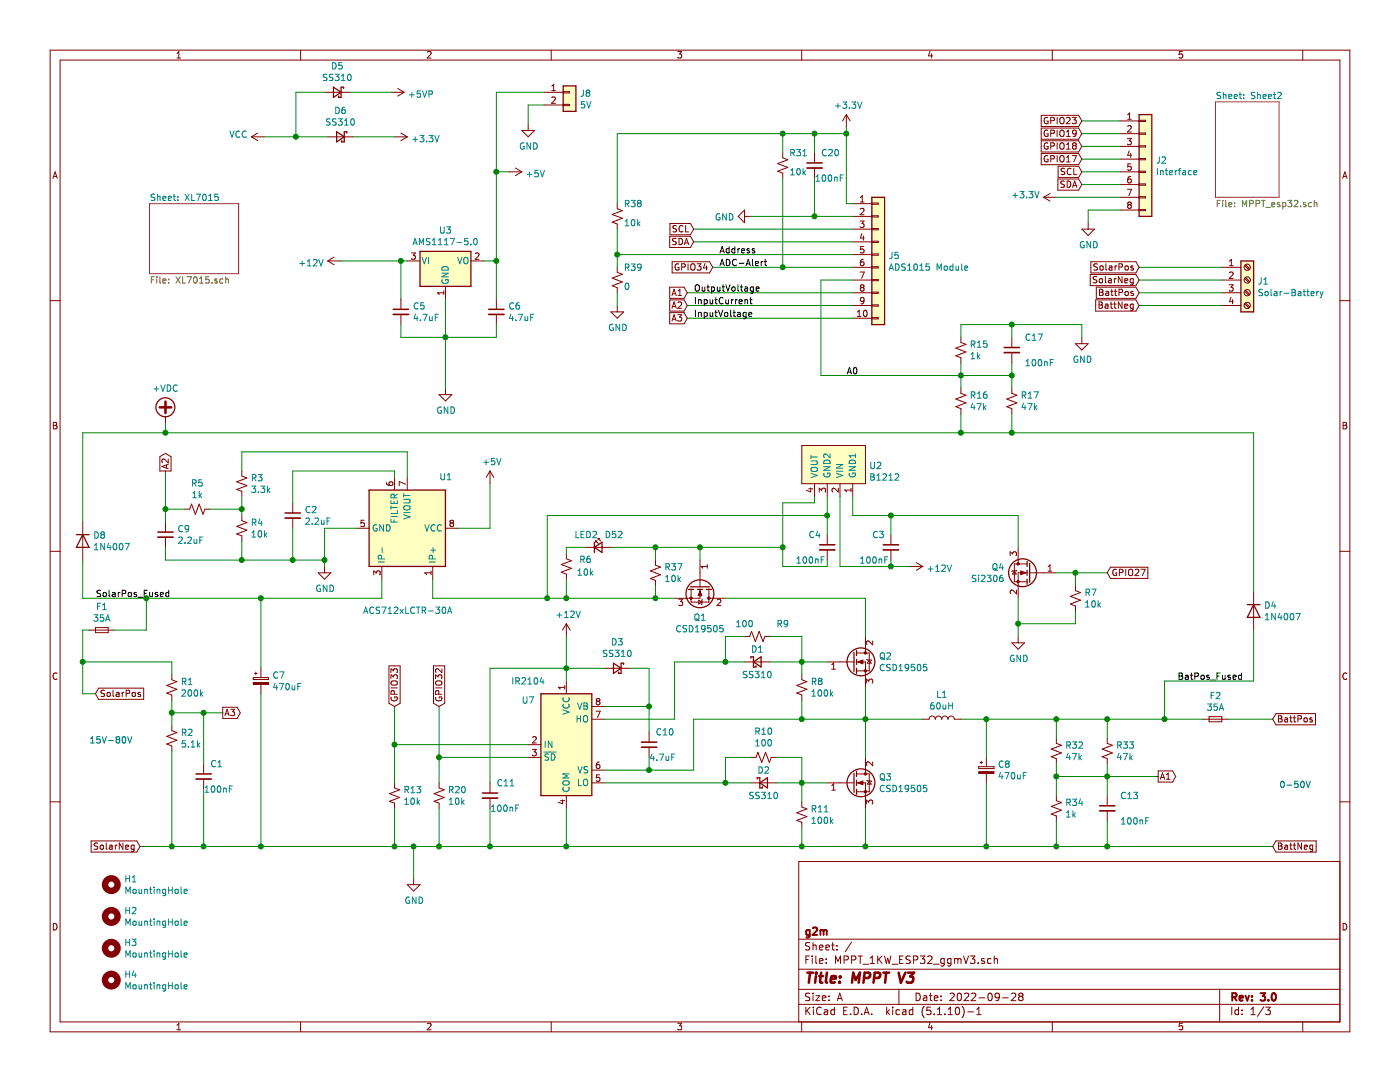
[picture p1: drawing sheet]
EESchema Schematic File Version 4
EELAYER 30 0
EELAYER END
$Descr A 11000 8500
encoding utf-8
Sheet 1 3
Title "MPPT V3"
Date "2022-09-28"
Rev "3.0"
Comp "g2m"
Comment1 ""
Comment2 ""
Comment3 ""
Comment4 ""
$EndDescr
$Comp
L power:GND #PWR0101
U 1 1
P 3500 3050
F 0 "#PWR0101" H 3500 2800 50  0001 C CNN
F 1 "GND" H 3505 2877 50  0000 C CNN
F 2 "" H 3500 3050 50  0001 C CNN
F 3 "" H 3500 3050 50  0001 C CNN
	1    3500 3050
	1    0    0    -1  
$EndComp
$Comp
L Regulator_Linear:AMS1117-5.0 U3
U 1 1
P 3500 2050
F 0 "U3" H 3500 2292 50  0000 C CNN
F 1 "AMS1117-5.0" H 3500 2201 50  0000 C CNN
F 2 "Package_TO_SOT_SMD:SOT-223-3_TabPin2" H 3500 2250 50  0001 C CNN
F 3 "http://www.advanced-monolithic.com/pdf/ds1117.pdf" H 3600 1800 50  0001 C CNN
	1    3500 2050
	1    0    0    -1  
$EndComp
Wire Wire Line
	3900 2050 3800 2050
Wire Wire Line
	4000 1350 3900 1350
$Comp
L Device:R_Small_US R31
U 1 1
P 6150 1300
F 0 "R31" H 6200 1400 50  0000 L CNN
F 1 "10k" H 6200 1250 50  0000 L CNN
F 2 "Resistor_SMD:R_0805_2012Metric_Pad1.20x1.40mm_HandSolder" H 6150 1300 50  0001 C CNN
F 3 "~" H 6150 1300 50  0001 C CNN
	1    6150 1300
	1    0    0    -1  
$EndComp
Text GLabel 5400 2300 0    50   Input ~ 0
A1
Text GLabel 5400 2400 0    50   Input ~ 0
A2
Text GLabel 5400 2500 0    50   Input ~ 0
A3
$Comp
L Device:C_Small C20
U 1 1
P 6400 1300
F 0 "C20" H 6450 1400 50  0000 L CNN
F 1 "100nF" H 6400 1200 50  0000 L CNN
F 2 "Capacitor_SMD:C_0805_2012Metric_Pad1.18x1.45mm_HandSolder" H 6400 1300 50  0001 C CNN
F 3 "~" H 6400 1300 50  0001 C CNN
	1    6400 1300
	1    0    0    -1  
$EndComp
$Comp
L Sensor_Current:ACS712xLCTR-30A U1
U 1 1
P 3200 4150
F 0 "U1" V 3600 4400 50  0000 L CNN
F 1 "ACS712xLCTR-30A" V 2550 3800 50  0000 L CNN
F 2 "Package_SO:SOIC-8_3.9x4.9mm_P1.27mm" H 3300 3800 50  0001 L CIN
F 3 "http://www.allegromicro.com/~/media/Files/Datasheets/ACS712-Datasheet.ashx?la=en" H 3200 4150 50  0001 C CNN
	1    3200 4150
	0    1    -1   0   
$EndComp
$Comp
L Diode:1N4007 D8
U 1 1
P 650 4250
F 0 "D8" V 604 4330 50  0000 L CNN
F 1 "1N4007" V 695 4330 50  0000 L CNN
F 2 "Diode_SMD:D_2010_5025Metric_Pad1.52x2.65mm_HandSolder" H 650 4075 50  0001 C CNN
F 3 "http://www.vishay.com/docs/88503/1n4001.pdf" H 650 4250 50  0001 C CNN
	1    650  4250
	0    1    1    0   
$EndComp
Wire Wire Line
	650  4100 650  3400
$Comp
L Diode:1N4007 D4
U 1 1
P 9850 4800
F 0 "D4" V 9804 4880 50  0000 L CNN
F 1 "1N4007" V 9895 4880 50  0000 L CNN
F 2 "Diode_SMD:D_2010_5025Metric_Pad1.52x2.65mm_HandSolder" H 9850 4625 50  0001 C CNN
F 3 "http://www.vishay.com/docs/88503/1n4001.pdf" H 9850 4800 50  0001 C CNN
	1    9850 4800
	0    1    1    0   
$EndComp
Wire Wire Line
	650  3400 1300 3400
Wire Wire Line
	9850 3400 9850 4650
Wire Wire Line
	3000 4700 3000 4550
$Comp
L power:GND #PWR0103
U 1 1
P 2550 4450
F 0 "#PWR0103" H 2550 4200 50  0001 C CNN
F 1 "GND" H 2555 4277 50  0000 C CNN
F 2 "" H 2550 4450 50  0001 C CNN
F 3 "" H 2550 4450 50  0001 C CNN
	1    2550 4450
	1    0    0    -1  
$EndComp
Wire Wire Line
	2800 4150 2550 4150
Wire Wire Line
	2550 4150 2550 4400
Wire Wire Line
	3600 4150 3850 4150
Wire Wire Line
	3850 4150 3850 3800
$Comp
L Device:R_Small_US R4
U 1 1
P 1900 4150
F 0 "R4" H 1968 4196 50  0000 L CNN
F 1 "10k" H 1968 4105 50  0000 L CNN
F 2 "Resistor_SMD:R_0805_2012Metric_Pad1.20x1.40mm_HandSolder" H 1900 4150 50  0001 C CNN
F 3 "~" H 1900 4150 50  0001 C CNN
	1    1900 4150
	1    0    0    -1  
$EndComp
$Comp
L Device:R_Small_US R3
U 1 1
P 1900 3800
F 0 "R3" H 1968 3846 50  0000 L CNN
F 1 "3.3k" H 1968 3755 50  0000 L CNN
F 2 "Resistor_SMD:R_0805_2012Metric_Pad1.20x1.40mm_HandSolder" H 1900 3800 50  0001 C CNN
F 3 "~" H 1900 3800 50  0001 C CNN
	1    1900 3800
	1    0    0    -1  
$EndComp
Wire Wire Line
	3100 3750 3100 3700
Wire Wire Line
	3100 3700 2300 3700
Wire Wire Line
	2300 3700 2300 3950
Wire Wire Line
	1900 4400 2300 4400
Wire Wire Line
	1900 4250 1900 4400
Connection ~ 2550 4400
Wire Wire Line
	2550 4400 2550 4450
Wire Wire Line
	2300 4150 2300 4400
Connection ~ 2300 4400
Wire Wire Line
	2300 4400 2550 4400
Wire Wire Line
	1900 3900 1900 4000
Wire Wire Line
	3200 3750 3200 3550
Wire Wire Line
	3200 3550 1900 3550
Wire Wire Line
	1900 3550 1900 3700
$Comp
L Device:R_Small_US R5
U 1 1
P 1550 4000
F 0 "R5" V 1345 4000 50  0000 C CNN
F 1 "1k" V 1436 4000 50  0000 C CNN
F 2 "Resistor_SMD:R_0805_2012Metric_Pad1.20x1.40mm_HandSolder" H 1550 4000 50  0001 C CNN
F 3 "~" H 1550 4000 50  0001 C CNN
	1    1550 4000
	0    1    1    0   
$EndComp
Wire Wire Line
	1900 4400 1300 4400
Wire Wire Line
	1300 4400 1300 4300
Connection ~ 1900 4400
Wire Wire Line
	1650 4000 1900 4000
Connection ~ 1900 4000
Wire Wire Line
	1900 4000 1900 4050
Wire Wire Line
	1450 4000 1300 4000
Wire Wire Line
	1300 4000 1300 4100
Text GLabel 1300 3700 1    50   Output ~ 0
A2
Wire Wire Line
	1300 4000 1300 3700
Connection ~ 1300 4000
$Comp
L Driver_FET:IR2104 U7
U 1 1
P 4450 5850
F 0 "U7" H 4150 6200 50  0000 C CNN
F 1 "IR2104" H 4150 6350 50  0000 C CNN
F 2 "Package_SO:SOIC-8_3.9x4.9mm_P1.27mm" H 4450 5850 50  0001 C CIN
F 3 "https://www.infineon.com/dgdl/ir2104.pdf?fileId=5546d462533600a4015355c7c1c31671" H 4450 5850 50  0001 C CNN
	1    4450 5850
	1    0    0    -1  
$EndComp
Wire Wire Line
	4750 5250 4450 5250
Wire Wire Line
	5100 5250 4950 5250
Wire Wire Line
	4750 5550 5100 5550
Wire Wire Line
	5100 5550 5100 5250
Wire Wire Line
	4750 6050 5100 6050
Wire Wire Line
	5100 5750 5100 5550
Connection ~ 5100 5550
Wire Wire Line
	4450 5000 4450 5250
Connection ~ 4450 5250
Wire Wire Line
	4450 5250 4450 5350
Wire Wire Line
	9850 4950 9850 5350
$Comp
L power:GND #PWR0105
U 1 1
P 3250 6900
F 0 "#PWR0105" H 3250 6650 50  0001 C CNN
F 1 "GND" H 3255 6727 50  0000 C CNN
F 2 "" H 3250 6900 50  0001 C CNN
F 3 "" H 3250 6900 50  0001 C CNN
	1    3250 6900
	1    0    0    -1  
$EndComp
Wire Wire Line
	3250 6900 3250 6650
Connection ~ 3250 6650
Wire Wire Line
	3250 6650 3100 6650
Wire Wire Line
	4450 6350 4450 6650
Connection ~ 4450 6650
Wire Wire Line
	4450 6650 3850 6650
Text Notes 700  5850 0    50   ~ 0
15V-80V
Text Notes 10050 6200 0    50   ~ 0
0-50V
$Comp
L Device:D_Schottky_Small D3
U 1 1
P 4850 5250
F 0 "D3" H 4850 5457 50  0000 C CNN
F 1 "SS310" H 4850 5366 50  0000 C CNN
F 2 "Diode_SMD:D_2010_5025Metric_Pad1.52x2.65mm_HandSolder" V 4850 5250 50  0001 C CNN
F 3 "~" V 4850 5250 50  0001 C CNN
	1    4850 5250
	-1   0    0    -1  
$EndComp
$Comp
L Device:R_Small_US R1
U 1 1
P 1350 5400
F 0 "R1" H 1418 5446 50  0000 L CNN
F 1 "200k" H 1418 5355 50  0000 L CNN
F 2 "Resistor_SMD:R_0805_2012Metric_Pad1.20x1.40mm_HandSolder" H 1350 5400 50  0001 C CNN
F 3 "~" H 1350 5400 50  0001 C CNN
	1    1350 5400
	1    0    0    -1  
$EndComp
$Comp
L Device:R_Small_US R2
U 1 1
P 1350 5800
F 0 "R2" H 1418 5846 50  0000 L CNN
F 1 "5.1k" H 1418 5755 50  0000 L CNN
F 2 "Resistor_SMD:R_0805_2012Metric_Pad1.20x1.40mm_HandSolder" H 1350 5800 50  0001 C CNN
F 3 "~" H 1350 5800 50  0001 C CNN
	1    1350 5800
	1    0    0    -1  
$EndComp
Wire Wire Line
	1350 5900 1350 6650
Wire Wire Line
	1350 5700 1350 5600
$Comp
L Device:C_Small C1
U 1 1
P 1600 6100
F 0 "C1" H 1650 6200 50  0000 L CNN
F 1 "100nF" H 1600 6000 50  0000 L CNN
F 2 "Capacitor_SMD:C_0805_2012Metric_Pad1.18x1.45mm_HandSolder" H 1600 6100 50  0001 C CNN
F 3 "~" H 1600 6100 50  0001 C CNN
	1    1600 6100
	1    0    0    -1  
$EndComp
Text GLabel 1750 5600 2    50   Output ~ 0
A3
Wire Wire Line
	1750 5600 1600 5600
Wire Wire Line
	1600 6000 1600 5600
Connection ~ 1600 5600
Wire Wire Line
	1600 5600 1350 5600
Wire Wire Line
	1600 6200 1600 6650
Connection ~ 1600 6650
Wire Wire Line
	1600 6650 1350 6650
$Comp
L MPPT_1KW_ESP32_ggmV2-rescue:C_Polarized_Small-Device-MPPT_1KW_ESP32_ggm-rescue C7
U 1 1
P 2050 5350
F 0 "C7" H 2138 5396 50  0000 L CNN
F 1 "470uF" H 2138 5305 50  0000 L CNN
F 2 "Capacitor_THT:CP_Radial_D16.0mm_P7.50mm" H 2050 5350 50  0001 C CNN
F 3 "~" H 2050 5350 50  0001 C CNN
	1    2050 5350
	1    0    0    -1  
$EndComp
Wire Wire Line
	2050 5250 2050 4700
Connection ~ 2050 4700
Wire Wire Line
	2050 4700 3000 4700
Wire Wire Line
	2050 5450 2050 6650
Connection ~ 2050 6650
Wire Wire Line
	2050 6650 1600 6650
$Comp
L Device:R_Small_US R20
U 1 1
P 3450 6250
F 0 "R20" H 3518 6296 50  0000 L CNN
F 1 "10k" H 3518 6205 50  0000 L CNN
F 2 "Resistor_SMD:R_0805_2012Metric_Pad1.20x1.40mm_HandSolder" H 3450 6250 50  0001 C CNN
F 3 "~" H 3450 6250 50  0001 C CNN
	1    3450 6250
	1    0    0    -1  
$EndComp
$Comp
L Device:R_Small_US R13
U 1 1
P 3100 6250
F 0 "R13" H 3168 6296 50  0000 L CNN
F 1 "10k" H 3168 6205 50  0000 L CNN
F 2 "Resistor_SMD:R_0805_2012Metric_Pad1.20x1.40mm_HandSolder" H 3100 6250 50  0001 C CNN
F 3 "~" H 3100 6250 50  0001 C CNN
	1    3100 6250
	1    0    0    -1  
$EndComp
Wire Wire Line
	4150 5950 3450 5950
Wire Wire Line
	3450 5950 3450 6150
Wire Wire Line
	4150 5850 3100 5850
Wire Wire Line
	3100 5850 3100 6150
Wire Wire Line
	3100 6350 3100 6650
Connection ~ 3100 6650
Wire Wire Line
	3100 6650 2050 6650
Wire Wire Line
	3450 6350 3450 6650
Connection ~ 3450 6650
Wire Wire Line
	3450 6650 3250 6650
$Comp
L Device:C_Small C11
U 1 1
P 3850 6250
F 0 "C11" H 3900 6350 50  0000 L CNN
F 1 "100nF" H 3850 6150 50  0000 L CNN
F 2 "Capacitor_SMD:C_0805_2012Metric_Pad1.18x1.45mm_HandSolder" H 3850 6250 50  0001 C CNN
F 3 "~" H 3850 6250 50  0001 C CNN
	1    3850 6250
	1    0    0    -1  
$EndComp
Wire Wire Line
	3850 6350 3850 6650
Connection ~ 3850 6650
Wire Wire Line
	3850 6650 3450 6650
Wire Wire Line
	3850 6150 3850 5250
Wire Wire Line
	3850 5250 4450 5250
Text GLabel 3450 5550 1    50   Input ~ 0
GPIO32
Text GLabel 3100 5550 1    50   Input ~ 0
GPIO33
Wire Wire Line
	3450 5550 3450 5950
Connection ~ 3450 5950
Wire Wire Line
	3100 5550 3100 5850
Connection ~ 3100 5850
Wire Wire Line
	3400 4550 3400 4700
Wire Wire Line
	3400 4700 4300 4700
Wire Wire Line
	6800 5000 6800 4700
Wire Wire Line
	6800 4700 5700 4700
Wire Wire Line
	6800 5400 6800 5650
Wire Wire Line
	5100 6050 5450 6050
Wire Wire Line
	5450 6050 5450 5650
Wire Wire Line
	5450 5650 6300 5650
Connection ~ 5100 6050
$Comp
L Device:R_Small_US R11
U 1 1
P 6300 6400
F 0 "R11" H 6368 6446 50  0000 L CNN
F 1 "100k" H 6368 6355 50  0000 L CNN
F 2 "Resistor_SMD:R_0805_2012Metric_Pad1.20x1.40mm_HandSolder" H 6300 6400 50  0001 C CNN
F 3 "~" H 6300 6400 50  0001 C CNN
	1    6300 6400
	1    0    0    -1  
$EndComp
$Comp
L Device:R_Small_US R8
U 1 1
P 6300 5400
F 0 "R8" H 6368 5446 50  0000 L CNN
F 1 "100k" H 6368 5355 50  0000 L CNN
F 2 "Resistor_SMD:R_0805_2012Metric_Pad1.20x1.40mm_HandSolder" H 6300 5400 50  0001 C CNN
F 3 "~" H 6300 5400 50  0001 C CNN
	1    6300 5400
	1    0    0    -1  
$EndComp
$Comp
L Device:R_Small_US R9
U 1 1
P 5950 5000
F 0 "R9" V 5850 5200 50  0000 C CNN
F 1 "100" V 5850 4900 50  0000 C CNN
F 2 "Resistor_SMD:R_0805_2012Metric_Pad1.20x1.40mm_HandSolder" H 5950 5000 50  0001 C CNN
F 3 "~" H 5950 5000 50  0001 C CNN
	1    5950 5000
	0    1    1    0   
$EndComp
$Comp
L Device:R_Small_US R10
U 1 1
P 6000 5950
F 0 "R10" V 5795 5950 50  0000 C CNN
F 1 "100" V 5886 5950 50  0000 C CNN
F 2 "Resistor_SMD:R_0805_2012Metric_Pad1.20x1.40mm_HandSolder" H 6000 5950 50  0001 C CNN
F 3 "~" H 6000 5950 50  0001 C CNN
	1    6000 5950
	0    1    1    0   
$EndComp
$Comp
L Device:D_Schottky_Small D2
U 1 1
P 6000 6150
F 0 "D2" H 6000 6250 50  0000 C CNN
F 1 "SS310" H 6000 6050 50  0000 C CNN
F 2 "Diode_SMD:D_2010_5025Metric_Pad1.52x2.65mm_HandSolder" V 6000 6150 50  0001 C CNN
F 3 "~" V 6000 6150 50  0001 C CNN
	1    6000 6150
	1    0    0    -1  
$EndComp
$Comp
L Device:D_Schottky_Small D1
U 1 1
P 5950 5200
F 0 "D1" H 5950 5300 50  0000 C CNN
F 1 "SS310" H 5950 5100 50  0000 C CNN
F 2 "Diode_SMD:D_2010_5025Metric_Pad1.52x2.65mm_HandSolder" V 5950 5200 50  0001 C CNN
F 3 "~" V 5950 5200 50  0001 C CNN
	1    5950 5200
	1    0    0    -1  
$EndComp
Wire Wire Line
	4750 6150 5700 6150
Wire Wire Line
	4450 6650 6300 6650
Wire Wire Line
	6100 6150 6300 6150
Wire Wire Line
	6300 6300 6300 6150
Connection ~ 6300 6150
Wire Wire Line
	6300 6150 6500 6150
Wire Wire Line
	6300 6150 6300 5950
Wire Wire Line
	6300 5950 6100 5950
Wire Wire Line
	6300 6500 6300 6650
Connection ~ 6300 6650
Wire Wire Line
	6300 6650 6800 6650
Wire Wire Line
	5900 5950 5700 5950
Wire Wire Line
	5700 5950 5700 6150
Connection ~ 5700 6150
Wire Wire Line
	5700 6150 5900 6150
Wire Wire Line
	6800 5950 6800 5650
Connection ~ 6800 5650
Connection ~ 6800 6650
Wire Wire Line
	6800 6350 6800 6650
Wire Wire Line
	4750 5650 5300 5650
Wire Wire Line
	5300 5650 5300 5200
Wire Wire Line
	5300 5200 5700 5200
Wire Wire Line
	6050 5200 6300 5200
Wire Wire Line
	6300 5300 6300 5200
Connection ~ 6300 5200
Wire Wire Line
	6300 5200 6500 5200
Wire Wire Line
	6300 5500 6300 5650
Connection ~ 6300 5650
Wire Wire Line
	6300 5650 6800 5650
Wire Wire Line
	6050 5000 6300 5000
Wire Wire Line
	6300 5000 6300 5200
Wire Wire Line
	5850 5000 5700 5000
Wire Wire Line
	5700 5000 5700 5200
Connection ~ 5700 5200
Wire Wire Line
	5700 5200 5850 5200
$Comp
L Device:R_Small_US R7
U 1 1
P 8450 4700
F 0 "R7" H 8518 4746 50  0000 L CNN
F 1 "10k" H 8518 4655 50  0000 L CNN
F 2 "Resistor_SMD:R_0805_2012Metric_Pad1.20x1.40mm_HandSolder" H 8450 4700 50  0001 C CNN
F 3 "~" H 8450 4700 50  0001 C CNN
	1    8450 4700
	1    0    0    -1  
$EndComp
$Comp
L power:GND #PWR0106
U 1 1
P 8000 5000
F 0 "#PWR0106" H 8000 4750 50  0001 C CNN
F 1 "GND" H 8005 4827 50  0000 C CNN
F 2 "" H 8000 5000 50  0001 C CNN
F 3 "" H 8000 5000 50  0001 C CNN
	1    8000 5000
	1    0    0    -1  
$EndComp
Wire Wire Line
	8000 4700 8000 4900
Wire Wire Line
	8450 4800 8450 4900
Wire Wire Line
	8450 4900 8000 4900
Connection ~ 8000 4900
Wire Wire Line
	8000 4900 8000 5000
Wire Wire Line
	8450 4500 8450 4600
Text GLabel 8700 4500 2    50   Input ~ 0
GPIO27
Wire Wire Line
	8700 4500 8450 4500
$Comp
L Device:R_Small_US R37
U 1 1
P 5150 4500
F 0 "R37" H 5218 4546 50  0000 L CNN
F 1 "10k" H 5218 4455 50  0000 L CNN
F 2 "Resistor_SMD:R_0805_2012Metric_Pad1.20x1.40mm_HandSolder" H 5150 4500 50  0001 C CNN
F 3 "~" H 5150 4500 50  0001 C CNN
	1    5150 4500
	1    0    0    -1  
$EndComp
Wire Wire Line
	5500 4400 5500 4300
$Comp
L MPPT_1KW_ESP32_ggmV2-rescue:B1212-Custom-MPPT_1KW_ESP32_ggm-rescue U2
U 1 1
P 6400 3800
F 0 "U2" V 6538 3372 50  0000 R CNN
F 1 "B1212" V 6447 3372 50  0000 R CNN
F 2 "ESP32:B1212S" H 6400 3800 50  0001 C CNN
F 3 "" H 6400 3800 50  0001 C CNN
	1    6400 3800
	0    -1   -1   0   
$EndComp
Wire Wire Line
	6700 3900 6700 4050
Wire Wire Line
	6700 4050 7000 4050
Wire Wire Line
	8000 4050 8000 4300
Connection ~ 5500 4300
Wire Wire Line
	6500 3900 6500 4050
Wire Wire Line
	6500 4050 4300 4050
Wire Wire Line
	4300 4050 4300 4700
Connection ~ 4300 4700
$Comp
L Device:LED_Small D52
U 1 1
P 4700 4300
F 0 "D52" H 4900 4400 50  0000 R CNN
F 1 "LED2" H 4700 4400 50  0000 R CNN
F 2 "LED_SMD:LED_0805_2012Metric_Pad1.15x1.40mm_HandSolder" V 4700 4300 50  0001 C CNN
F 3 "~" V 4700 4300 50  0001 C CNN
	1    4700 4300
	1    0    0    -1  
$EndComp
Wire Wire Line
	4300 4700 4450 4700
$Comp
L Device:R_Small_US R6
U 1 1
P 4450 4450
F 0 "R6" H 4300 4400 50  0000 C CNN
F 1 "10k" H 4300 4500 50  0000 C CNN
F 2 "Resistor_SMD:R_0805_2012Metric_Pad1.20x1.40mm_HandSolder" H 4450 4450 50  0001 C CNN
F 3 "~" H 4450 4450 50  0001 C CNN
	1    4450 4450
	-1   0    0    1   
$EndComp
Wire Wire Line
	4800 4300 5150 4300
Wire Wire Line
	4450 4550 4450 4700
Connection ~ 4450 4700
Wire Wire Line
	5150 4400 5150 4300
Connection ~ 5150 4300
Wire Wire Line
	5150 4300 5500 4300
Wire Wire Line
	5150 4600 5150 4700
Connection ~ 5150 4700
Wire Wire Line
	5150 4700 5300 4700
$Comp
L Device:C_Small C4
U 1 1
P 6500 4300
F 0 "C4" H 6350 4400 50  0000 L CNN
F 1 "100nF" H 6250 4200 50  0000 L CNN
F 2 "Capacitor_SMD:C_0805_2012Metric_Pad1.18x1.45mm_HandSolder" H 6500 4300 50  0001 C CNN
F 3 "~" H 6500 4300 50  0001 C CNN
	1    6500 4300
	1    0    0    -1  
$EndComp
Wire Wire Line
	6500 4200 6500 4050
Connection ~ 6500 4050
Wire Wire Line
	6500 4400 6500 4450
Wire Wire Line
	6500 4450 6150 4450
Wire Wire Line
	6150 4450 6150 4300
Wire Wire Line
	6150 4300 5500 4300
Wire Wire Line
	6150 4300 6150 3950
Wire Wire Line
	6150 3950 6400 3950
Wire Wire Line
	6400 3950 6400 3900
Connection ~ 6150 4300
$Comp
L Device:C_Small C3
U 1 1
P 7000 4300
F 0 "C3" H 6850 4400 50  0000 L CNN
F 1 "100nF" H 6750 4200 50  0000 L CNN
F 2 "Capacitor_SMD:C_0805_2012Metric_Pad1.18x1.45mm_HandSolder" H 7000 4300 50  0001 C CNN
F 3 "~" H 7000 4300 50  0001 C CNN
	1    7000 4300
	1    0    0    -1  
$EndComp
Wire Wire Line
	7000 4200 7000 4050
Connection ~ 7000 4050
Wire Wire Line
	7000 4050 8000 4050
Wire Wire Line
	6600 3900 6600 4450
Wire Wire Line
	6600 4450 7000 4450
Wire Wire Line
	7000 4450 7000 4400
Wire Wire Line
	7150 4450 7000 4450
Connection ~ 7000 4450
$Comp
L Device:L L1
U 1 1
P 7400 5650
F 0 "L1" V 7590 5650 50  0000 C CNN
F 1 "60uH" V 7499 5650 50  0000 C CNN
F 2 "Inductor_THT:L_Toroid_Vertical_L41.9mm_W17.8mm_P12.70mm_Pulse_F" H 7400 5650 50  0001 C CNN
F 3 "~" H 7400 5650 50  0001 C CNN
	1    7400 5650
	0    -1   -1   0   
$EndComp
Wire Wire Line
	7250 5650 6800 5650
$Comp
L MPPT_1KW_ESP32_ggmV2-rescue:C_Polarized_Small-Device-MPPT_1KW_ESP32_ggm-rescue C8
U 1 1
P 7750 6050
F 0 "C8" H 7838 6096 50  0000 L CNN
F 1 "470uF" H 7838 6005 50  0000 L CNN
F 2 "Capacitor_THT:CP_Radial_D16.0mm_P7.50mm" H 7750 6050 50  0001 C CNN
F 3 "~" H 7750 6050 50  0001 C CNN
	1    7750 6050
	1    0    0    -1  
$EndComp
Wire Wire Line
	6800 6650 7750 6650
Wire Wire Line
	7750 6150 7750 6650
Connection ~ 7750 6650
Wire Wire Line
	7750 6650 8300 6650
Wire Wire Line
	7750 5950 7750 5650
Wire Wire Line
	7750 5650 7550 5650
$Comp
L Device:Fuse_Small F2
U 1 1
P 9550 5650
F 0 "F2" H 9550 5835 50  0000 C CNN
F 1 "35A" H 9550 5744 50  0000 C CNN
F 2 "ESP32:Mini_Blade" H 9550 5650 50  0001 C CNN
F 3 "~" H 9550 5650 50  0001 C CNN
	1    9550 5650
	1    0    0    -1  
$EndComp
Wire Wire Line
	9150 5350 9150 5650
Wire Wire Line
	9150 5650 8700 5650
Connection ~ 7750 5650
$Comp
L Device:R_Small_US R32
U 1 1
P 8300 5900
F 0 "R32" H 8368 5946 50  0000 L CNN
F 1 "47k" H 8368 5855 50  0000 L CNN
F 2 "Resistor_SMD:R_0805_2012Metric_Pad1.20x1.40mm_HandSolder" H 8300 5900 50  0001 C CNN
F 3 "~" H 8300 5900 50  0001 C CNN
	1    8300 5900
	1    0    0    -1  
$EndComp
$Comp
L Device:R_Small_US R34
U 1 1
P 8300 6350
F 0 "R34" H 8368 6396 50  0000 L CNN
F 1 "1k" H 8368 6305 50  0000 L CNN
F 2 "Resistor_SMD:R_0805_2012Metric_Pad1.20x1.40mm_HandSolder" H 8300 6350 50  0001 C CNN
F 3 "~" H 8300 6350 50  0001 C CNN
	1    8300 6350
	1    0    0    -1  
$EndComp
$Comp
L Device:R_Small_US R33
U 1 1
P 8700 5900
F 0 "R33" H 8768 5946 50  0000 L CNN
F 1 "47k" H 8768 5855 50  0000 L CNN
F 2 "Resistor_SMD:R_0805_2012Metric_Pad1.20x1.40mm_HandSolder" H 8700 5900 50  0001 C CNN
F 3 "~" H 8700 5900 50  0001 C CNN
	1    8700 5900
	1    0    0    -1  
$EndComp
$Comp
L Device:C_Small C13
U 1 1
P 8700 6350
F 0 "C13" H 8800 6450 50  0000 L CNN
F 1 "100nF" H 8800 6250 50  0000 L CNN
F 2 "Capacitor_SMD:C_0805_2012Metric_Pad1.18x1.45mm_HandSolder" H 8700 6350 50  0001 C CNN
F 3 "~" H 8700 6350 50  0001 C CNN
	1    8700 6350
	1    0    0    -1  
$EndComp
Wire Wire Line
	8300 5800 8300 5650
Connection ~ 8300 5650
Wire Wire Line
	8300 5650 7750 5650
Wire Wire Line
	8700 5800 8700 5650
Connection ~ 8700 5650
Wire Wire Line
	8700 5650 8300 5650
Wire Wire Line
	8300 6250 8300 6100
Wire Wire Line
	8300 6450 8300 6650
Connection ~ 8300 6650
Wire Wire Line
	8300 6650 8700 6650
Wire Wire Line
	8700 6450 8700 6650
Wire Wire Line
	8700 6250 8700 6100
Wire Wire Line
	8300 6100 8700 6100
Connection ~ 8300 6100
Wire Wire Line
	8300 6100 8300 6000
Connection ~ 8700 6100
Wire Wire Line
	8700 6100 8700 6000
Text GLabel 9100 6100 2    50   Output ~ 0
A1
Wire Wire Line
	9100 6100 8700 6100
$Comp
L power:+5V #PWR0109
U 1 1
P 4000 1350
F 0 "#PWR0109" H 4000 1200 50  0001 C CNN
F 1 "+5V" V 4015 1478 50  0000 L CNN
F 2 "" H 4000 1350 50  0001 C CNN
F 3 "" H 4000 1350 50  0001 C CNN
	1    4000 1350
	0    1    1    0   
$EndComp
$Comp
L power:+12V #PWR0112
U 1 1
P 7150 4450
F 0 "#PWR0112" H 7150 4300 50  0001 C CNN
F 1 "+12V" V 7165 4578 50  0000 L CNN
F 2 "" H 7150 4450 50  0001 C CNN
F 3 "" H 7150 4450 50  0001 C CNN
	1    7150 4450
	0    1    1    0   
$EndComp
$Comp
L power:+5V #PWR0113
U 1 1
P 3850 3800
F 0 "#PWR0113" H 3850 3650 50  0001 C CNN
F 1 "+5V" H 3865 3973 50  0000 C CNN
F 2 "" H 3850 3800 50  0001 C CNN
F 3 "" H 3850 3800 50  0001 C CNN
	1    3850 3800
	1    0    0    -1  
$EndComp
$Comp
L power:+12V #PWR0114
U 1 1
P 4450 5000
F 0 "#PWR0114" H 4450 4850 50  0001 C CNN
F 1 "+12V" H 4465 5173 50  0000 C CNN
F 2 "" H 4450 5000 50  0001 C CNN
F 3 "" H 4450 5000 50  0001 C CNN
	1    4450 5000
	1    0    0    -1  
$EndComp
$Comp
L Device:C_Small C5
U 1 1
P 3150 2450
F 0 "C5" H 3242 2496 50  0000 L CNN
F 1 "4.7uF" H 3242 2405 50  0000 L CNN
F 2 "Capacitor_SMD:C_1206_3216Metric_Pad1.33x1.80mm_HandSolder" H 3150 2450 50  0001 C CNN
F 3 "~" H 3150 2450 50  0001 C CNN
	1    3150 2450
	1    0    0    -1  
$EndComp
$Comp
L Device:C_Small C6
U 1 1
P 3900 2450
F 0 "C6" H 3992 2496 50  0000 L CNN
F 1 "4.7uF" H 3992 2405 50  0000 L CNN
F 2 "Capacitor_SMD:C_1206_3216Metric_Pad1.33x1.80mm_HandSolder" H 3900 2450 50  0001 C CNN
F 3 "~" H 3900 2450 50  0001 C CNN
	1    3900 2450
	1    0    0    -1  
$EndComp
$Comp
L Device:C_Small C2
U 1 1
P 2300 4050
F 0 "C2" H 2392 4096 50  0000 L CNN
F 1 "2.2uF" H 2392 4005 50  0000 L CNN
F 2 "Capacitor_SMD:C_0805_2012Metric_Pad1.18x1.45mm_HandSolder" H 2300 4050 50  0001 C CNN
F 3 "~" H 2300 4050 50  0001 C CNN
	1    2300 4050
	1    0    0    -1  
$EndComp
$Comp
L Device:C_Small C9
U 1 1
P 1300 4200
F 0 "C9" H 1392 4246 50  0000 L CNN
F 1 "2.2uF" H 1392 4155 50  0000 L CNN
F 2 "Capacitor_SMD:C_0805_2012Metric_Pad1.18x1.45mm_HandSolder" H 1300 4200 50  0001 C CNN
F 3 "~" H 1300 4200 50  0001 C CNN
	1    1300 4200
	1    0    0    -1  
$EndComp
Wire Wire Line
	5100 6050 5100 5950
$Comp
L Device:C_Small C10
U 1 1
P 5100 5850
F 0 "C10" H 5150 5950 50  0000 L CNN
F 1 "4.7uF" H 5100 5750 50  0000 L CNN
F 2 "Capacitor_SMD:C_1206_3216Metric_Pad1.33x1.80mm_HandSolder" H 5100 5850 50  0001 C CNN
F 3 "~" H 5100 5850 50  0001 C CNN
	1    5100 5850
	1    0    0    -1  
$EndComp
$Comp
L Device:Q_NMOS_GDS Q3
U 1 1
P 6700 6150
F 0 "Q3" H 6904 6196 50  0000 L CNN
F 1 "CSD19505" H 6904 6105 50  0000 L CNN
F 2 "Package_TO_SOT_THT:TO-220-3_Vertical" H 6900 6250 50  0001 C CNN
F 3 "~" H 6700 6150 50  0001 C CNN
	1    6700 6150
	1    0    0    -1  
$EndComp
$Comp
L Device:Q_NMOS_GDS Q2
U 1 1
P 6700 5200
F 0 "Q2" H 6904 5246 50  0000 L CNN
F 1 "CSD19505" H 6904 5155 50  0000 L CNN
F 2 "Package_TO_SOT_THT:TO-220-3_Vertical" H 6900 5300 50  0001 C CNN
F 3 "~" H 6700 5200 50  0001 C CNN
	1    6700 5200
	1    0    0    -1  
$EndComp
$Comp
L Device:Q_NMOS_GDS Q1
U 1 1
P 5500 4600
F 0 "Q1" V 5749 4600 50  0000 C CNN
F 1 "CSD19505" V 5840 4600 50  0000 C CNN
F 2 "Package_TO_SOT_THT:TO-220-3_Vertical" H 5700 4700 50  0001 C CNN
F 3 "~" H 5500 4600 50  0001 C CNN
	1    5500 4600
	0    1    1    0   
$EndComp
$Comp
L Transistor_FET:IRLML0030 Q4
U 1 1
P 8100 4500
F 0 "Q4" H 8305 4546 50  0000 L CNN
F 1 "Si2306" H 8305 4455 50  0000 L CNN
F 2 "Package_TO_SOT_SMD:SOT-23" H 8300 4425 50  0001 L CIN
F 3 "https://www.infineon.com/dgdl/irlml0030pbf.pdf?fileId=5546d462533600a401535664773825df" H 8100 4500 50  0001 L CNN
	1    8100 4500
	-1   0    0    -1  
$EndComp
Wire Wire Line
	8300 4500 8450 4500
Connection ~ 8450 4500
Wire Wire Line
	3200 2050 3150 2050
Wire Wire Line
	3150 2350 3150 2050
Wire Wire Line
	3500 2350 3500 2650
Wire Wire Line
	3150 2550 3150 2650
Wire Wire Line
	3150 2650 3500 2650
Connection ~ 3500 2650
Wire Wire Line
	3500 2650 3500 3050
Wire Wire Line
	3900 2350 3900 2050
Connection ~ 3900 2050
Wire Wire Line
	3900 2550 3900 2650
Wire Wire Line
	3900 2650 3500 2650
$Sheet
S 9550 800  500  750 
U 62FAA9B9
F0 "Sheet2" 50
F1 "MPPT_esp32.sch" 50
$EndSheet
Text Label 5450 2400 0    50   ~ 0
InputCurrent
Text Label 5450 2300 0    50   ~ 0
OutputVoltage
Text Label 5450 2500 0    50   ~ 0
InputVoltage
Text Label 5650 2100 0    50   ~ 0
ADC-Alert
$Comp
L power:+3.3V #PWR0111
U 1 1
P 6650 1000
F 0 "#PWR0111" H 6650 850 50  0001 C CNN
F 1 "+3.3V" H 6665 1173 50  0000 C CNN
F 2 "" H 6650 1000 50  0001 C CNN
F 3 "" H 6650 1000 50  0001 C CNN
	1    6650 1000
	1    0    0    -1  
$EndComp
Text GLabel 8950 2100 0    50   Input ~ 0
SolarPos
Text GLabel 8950 2200 0    50   Input ~ 0
SolarNeg
Text GLabel 8950 2300 0    50   Input ~ 0
BattPos
Text GLabel 8950 2400 0    50   Input ~ 0
BattNeg
Wire Wire Line
	9600 2100 8950 2100
Wire Wire Line
	9600 2200 8950 2200
Wire Wire Line
	9600 2300 8950 2300
Wire Wire Line
	9600 2400 8950 2400
Text GLabel 10000 5650 2    50   Input ~ 0
BattPos
Text GLabel 10000 6650 2    50   Input ~ 0
BattNeg
Connection ~ 9150 5650
Connection ~ 8700 6650
Text GLabel 1100 6650 0    50   Input ~ 0
SolarNeg
Text GLabel 750  5450 2    50   Input ~ 0
SolarPos
Wire Wire Line
	650  5450 750  5450
Wire Wire Line
	1350 6650 1100 6650
Connection ~ 1350 6650
$Comp
L Connector_Generic:Conn_01x08 J2
U 1 1
P 9000 1250
F 0 "J2" H 9080 1242 50  0000 L CNN
F 1 "Interface" H 9080 1151 50  0000 L CNN
F 2 "Connector_JST:JST_XH_B8B-XH-A_1x08_P2.50mm_Vertical" H 9000 1250 50  0001 C CNN
F 3 "~" H 9000 1250 50  0001 C CNN
	1    9000 1250
	1    0    0    -1  
$EndComp
$Comp
L power:GND #PWR0121
U 1 1
P 8550 1750
F 0 "#PWR0121" H 8550 1500 50  0001 C CNN
F 1 "GND" H 8555 1577 50  0000 C CNN
F 2 "" H 8550 1750 50  0001 C CNN
F 3 "" H 8550 1750 50  0001 C CNN
	1    8550 1750
	1    0    0    -1  
$EndComp
Wire Wire Line
	8800 1650 8550 1650
Wire Wire Line
	8550 1650 8550 1750
$Comp
L power:+3.3V #PWR0122
U 1 1
P 8300 1550
F 0 "#PWR0122" H 8300 1400 50  0001 C CNN
F 1 "+3.3V" V 8315 1678 50  0000 L CNN
F 2 "" H 8300 1550 50  0001 C CNN
F 3 "" H 8300 1550 50  0001 C CNN
	1    8300 1550
	0    -1   -1   0   
$EndComp
Wire Wire Line
	8800 1550 8300 1550
Text GLabel 8500 1450 0    50   Input ~ 0
SDA
Wire Wire Line
	8800 1450 8500 1450
Text GLabel 8500 1350 0    50   Input ~ 0
SCL
Text GLabel 8500 1250 0    50   Input ~ 0
GPIO17
Text GLabel 8500 1150 0    50   Input ~ 0
GPIO18
Text GLabel 8500 1050 0    50   Input ~ 0
GPIO19
Text GLabel 8500 950  0    50   Input ~ 0
GPIO23
Wire Wire Line
	8500 950  8800 950 
Wire Wire Line
	8500 1050 8800 1050
Wire Wire Line
	8500 1150 8800 1150
Wire Wire Line
	8500 1250 8800 1250
Wire Wire Line
	8500 1350 8800 1350
$Comp
L MPPT_1KW_ESP32_ggmV2-rescue:Screw_Terminal_01x04-Connector_Custom-MPPT_1KW_ESP32_ggm-rescue J1
U 1 1
P 9800 2200
F 0 "J1" H 9880 2192 50  0000 L CNN
F 1 "Solar-Battery" H 9880 2101 50  0000 L CNN
F 2 "ESP32:Conn-Screw-4-term" H 9800 2200 50  0001 C CNN
F 3 "" H 9800 2200 50  0001 C CNN
	1    9800 2200
	1    0    0    -1  
$EndComp
$Comp
L Device:Fuse_Small F1
U 1 1
P 800 4950
F 0 "F1" H 800 5135 50  0000 C CNN
F 1 "35A" H 800 5044 50  0000 C CNN
F 2 "ESP32:Mini_Blade" H 800 4950 50  0001 C CNN
F 3 "~" H 800 4950 50  0001 C CNN
	1    800  4950
	1    0    0    -1  
$EndComp
Wire Wire Line
	1350 5600 1350 5500
Connection ~ 1350 5600
Wire Wire Line
	1350 5300 1350 5200
Wire Wire Line
	1350 5200 650  5200
Wire Wire Line
	650  5200 650  5450
Wire Wire Line
	650  4400 650  4700
Wire Wire Line
	650  4700 1150 4700
Wire Wire Line
	700  4950 650  4950
Wire Wire Line
	650  4950 650  5200
Connection ~ 650  5200
Wire Wire Line
	900  4950 1150 4950
Wire Wire Line
	1150 4950 1150 4700
Connection ~ 1150 4700
Wire Wire Line
	1150 4700 2050 4700
Wire Wire Line
	8700 6650 10000 6650
Wire Wire Line
	9650 5650 10000 5650
Wire Wire Line
	9150 5650 9450 5650
Wire Wire Line
	9150 5350 9850 5350
Text Label 9250 5350 0    50   ~ 0
BatPos_Fused
Text Label 750  4700 0    50   ~ 0
SolarPos_Fused
Wire Wire Line
	5400 2300 6700 2300
Wire Wire Line
	5400 2400 6700 2400
Wire Wire Line
	5400 2500 6700 2500
Wire Wire Line
	6700 1600 6650 1600
Text GLabel 5600 2100 0    50   Input ~ 0
GPIO34
Wire Wire Line
	6700 2100 6150 2100
Wire Wire Line
	6650 1000 6650 1050
Wire Wire Line
	6150 1200 6150 1050
Wire Wire Line
	6150 1050 6400 1050
Connection ~ 6650 1050
Wire Wire Line
	6650 1050 6650 1600
Wire Wire Line
	6400 1200 6400 1050
Connection ~ 6400 1050
Wire Wire Line
	6400 1050 6650 1050
Wire Wire Line
	6700 1700 6400 1700
Wire Wire Line
	6400 1700 6400 1400
Wire Wire Line
	6150 1400 6150 2100
Connection ~ 6150 2100
Wire Wire Line
	6150 2100 5600 2100
Text GLabel 5450 1800 0    50   Input ~ 0
SCL
Text GLabel 5450 1900 0    50   Input ~ 0
SDA
Wire Wire Line
	6700 1800 5450 1800
Wire Wire Line
	6700 1900 5450 1900
$Comp
L power:GND #PWR04
U 1 1
P 5900 1700
F 0 "#PWR04" H 5900 1450 50  0001 C CNN
F 1 "GND" V 5905 1572 50  0000 R CNN
F 2 "" H 5900 1700 50  0001 C CNN
F 3 "" H 5900 1700 50  0001 C CNN
	1    5900 1700
	0    1    1    0   
$EndComp
Wire Wire Line
	6400 1700 5900 1700
Connection ~ 6400 1700
$Comp
L Device:R_Small_US R38
U 1 1
P 4850 1700
F 0 "R38" H 4900 1800 50  0000 L CNN
F 1 "10k" H 4900 1650 50  0000 L CNN
F 2 "Resistor_SMD:R_0805_2012Metric_Pad1.20x1.40mm_HandSolder" H 4850 1700 50  0001 C CNN
F 3 "~" H 4850 1700 50  0001 C CNN
	1    4850 1700
	1    0    0    -1  
$EndComp
$Comp
L Device:R_Small_US R39
U 1 1
P 4850 2200
F 0 "R39" H 4900 2300 50  0000 L CNN
F 1 "0" H 4900 2150 50  0000 L CNN
F 2 "Resistor_SMD:R_0805_2012Metric_Pad1.20x1.40mm_HandSolder" H 4850 2200 50  0001 C CNN
F 3 "~" H 4850 2200 50  0001 C CNN
	1    4850 2200
	1    0    0    -1  
$EndComp
$Comp
L power:GND #PWR03
U 1 1
P 4850 2400
F 0 "#PWR03" H 4850 2150 50  0001 C CNN
F 1 "GND" H 4855 2227 50  0000 C CNN
F 2 "" H 4850 2400 50  0001 C CNN
F 3 "" H 4850 2400 50  0001 C CNN
	1    4850 2400
	1    0    0    -1  
$EndComp
Wire Wire Line
	6700 2000 4850 2000
Wire Wire Line
	4850 2000 4850 1800
Wire Wire Line
	4850 2100 4850 2000
Connection ~ 4850 2000
Wire Wire Line
	4850 2400 4850 2300
Text Label 5650 2000 0    50   ~ 0
Address
Wire Wire Line
	4600 4300 4450 4300
Wire Wire Line
	4450 4300 4450 4350
Wire Wire Line
	4450 4700 5150 4700
$Comp
L Mechanical:MountingHole H1
U 1 1
P 875 6950
F 0 "H1" H 975 6996 50  0000 L CNN
F 1 "MountingHole" H 975 6905 50  0000 L CNN
F 2 "MountingHole:MountingHole_2.7mm" H 875 6950 50  0001 C CNN
F 3 "~" H 875 6950 50  0001 C CNN
	1    875  6950
	1    0    0    -1  
$EndComp
$Comp
L Mechanical:MountingHole H2
U 1 1
P 875 7200
F 0 "H2" H 975 7246 50  0000 L CNN
F 1 "MountingHole" H 975 7155 50  0000 L CNN
F 2 "MountingHole:MountingHole_2.7mm" H 875 7200 50  0001 C CNN
F 3 "~" H 875 7200 50  0001 C CNN
	1    875  7200
	1    0    0    -1  
$EndComp
$Comp
L Mechanical:MountingHole H3
U 1 1
P 875 7450
F 0 "H3" H 975 7496 50  0000 L CNN
F 1 "MountingHole" H 975 7405 50  0000 L CNN
F 2 "MountingHole:MountingHole_2.7mm" H 875 7450 50  0001 C CNN
F 3 "~" H 875 7450 50  0001 C CNN
	1    875  7450
	1    0    0    -1  
$EndComp
$Comp
L Mechanical:MountingHole H4
U 1 1
P 875 7700
F 0 "H4" H 975 7746 50  0000 L CNN
F 1 "MountingHole" H 975 7655 50  0000 L CNN
F 2 "MountingHole:MountingHole_2.7mm" H 875 7700 50  0001 C CNN
F 3 "~" H 875 7700 50  0001 C CNN
	1    875  7700
	1    0    0    -1  
$EndComp
$Comp
L Device:R_Small_US R16
U 1 1
P 7550 3150
F 0 "R16" H 7618 3196 50  0000 L CNN
F 1 "47k" H 7618 3105 50  0000 L CNN
F 2 "Resistor_SMD:R_0805_2012Metric_Pad1.20x1.40mm_HandSolder" H 7550 3150 50  0001 C CNN
F 3 "~" H 7550 3150 50  0001 C CNN
	1    7550 3150
	1    0    0    -1  
$EndComp
$Comp
L Device:R_Small_US R17
U 1 1
P 7950 3150
F 0 "R17" H 8018 3196 50  0000 L CNN
F 1 "47k" H 8018 3105 50  0000 L CNN
F 2 "Resistor_SMD:R_0805_2012Metric_Pad1.20x1.40mm_HandSolder" H 7950 3150 50  0001 C CNN
F 3 "~" H 7950 3150 50  0001 C CNN
	1    7950 3150
	1    0    0    -1  
$EndComp
$Comp
L Device:R_Small_US R15
U 1 1
P 7550 2750
F 0 "R15" H 7618 2796 50  0000 L CNN
F 1 "1k" H 7618 2705 50  0000 L CNN
F 2 "Resistor_SMD:R_0805_2012Metric_Pad1.20x1.40mm_HandSolder" H 7550 2750 50  0001 C CNN
F 3 "~" H 7550 2750 50  0001 C CNN
	1    7550 2750
	1    0    0    -1  
$EndComp
$Comp
L Device:C_Small C17
U 1 1
P 7950 2750
F 0 "C17" H 8050 2850 50  0000 L CNN
F 1 "100nF" H 8050 2650 50  0000 L CNN
F 2 "Capacitor_SMD:C_0805_2012Metric_Pad1.18x1.45mm_HandSolder" H 7950 2750 50  0001 C CNN
F 3 "~" H 7950 2750 50  0001 C CNN
	1    7950 2750
	1    0    0    -1  
$EndComp
Wire Wire Line
	7550 3250 7550 3400
Connection ~ 7550 3400
Wire Wire Line
	7550 3400 7950 3400
Wire Wire Line
	7950 3250 7950 3400
Connection ~ 7950 3400
Wire Wire Line
	7950 3400 9850 3400
Wire Wire Line
	7950 3050 7950 2950
Wire Wire Line
	7550 3050 7550 2950
Wire Wire Line
	7550 2650 7550 2550
Wire Wire Line
	7550 2550 7950 2550
Wire Wire Line
	7950 2550 7950 2650
$Comp
L power:GND #PWR05
U 1 1
P 8500 2650
F 0 "#PWR05" H 8500 2400 50  0001 C CNN
F 1 "GND" H 8505 2477 50  0000 C CNN
F 2 "" H 8500 2650 50  0001 C CNN
F 3 "" H 8500 2650 50  0001 C CNN
	1    8500 2650
	1    0    0    -1  
$EndComp
Wire Wire Line
	7950 2550 8500 2550
Wire Wire Line
	8500 2550 8500 2650
Connection ~ 7950 2550
Wire Wire Line
	7950 2950 7550 2950
Connection ~ 7950 2950
Wire Wire Line
	7950 2950 7950 2850
Connection ~ 7550 2950
Wire Wire Line
	7550 2950 7550 2850
Wire Wire Line
	7550 2950 6450 2950
Wire Wire Line
	6450 2950 6450 2200
Wire Wire Line
	6450 2200 6700 2200
$Comp
L Connector_Generic:Conn_01x10 J5
U 1 1
P 6900 2000
F 0 "J5" H 6980 1992 50  0000 L CNN
F 1 "ADS1015 Module" H 6980 1901 50  0000 L CNN
F 2 "Connector_JST:JST_XH_B10B-XH-A_1x10_P2.50mm_Vertical" H 6900 2000 50  0001 C CNN
F 3 "~" H 6900 2000 50  0001 C CNN
	1    6900 2000
	1    0    0    -1  
$EndComp
Text Label 6650 2950 0    50   ~ 0
A0
$Sheet
S 1175 1600 700  550 
U 631E4422
F0 "XL7015" 50
F1 "XL7015.sch" 50
$EndSheet
Wire Wire Line
	1300 3325 1300 3400
Connection ~ 1300 3400
Wire Wire Line
	1300 3400 7550 3400
$Comp
L power:+VDC #PWR09
U 1 1
P 1300 3325
F 0 "#PWR09" H 1300 3225 50  0001 C CNN
F 1 "+VDC" H 1300 3600 50  0000 C CNN
F 2 "" H 1300 3325 50  0001 C CNN
F 3 "" H 1300 3325 50  0001 C CNN
	1    1300 3325
	1    0    0    -1  
$EndComp
$Comp
L power:+12V #PWR0110
U 1 1
P 2675 2050
F 0 "#PWR0110" H 2675 1900 50  0001 C CNN
F 1 "+12V" V 2690 2178 50  0000 L CNN
F 2 "" H 2675 2050 50  0001 C CNN
F 3 "" H 2675 2050 50  0001 C CNN
	1    2675 2050
	0    -1   1    0   
$EndComp
Wire Wire Line
	2675 2050 3150 2050
Connection ~ 3150 2050
$Comp
L power:VCC #PWR010
U 1 1
P 2075 1075
F 0 "#PWR010" H 2075 925 50  0001 C CNN
F 1 "VCC" V 2090 1202 50  0000 L CNN
F 2 "" H 2075 1075 50  0001 C CNN
F 3 "" H 2075 1075 50  0001 C CNN
	1    2075 1075
	0    -1   -1   0   
$EndComp
Wire Wire Line
	2750 725  3075 725 
$Comp
L power:+5VP #PWR06
U 1 1
P 3075 725
F 0 "#PWR06" H 3075 575 50  0001 C CNN
F 1 "+5VP" V 3090 853 50  0000 L CNN
F 2 "" H 3075 725 50  0001 C CNN
F 3 "" H 3075 725 50  0001 C CNN
	1    3075 725 
	0    1    1    0   
$EndComp
Wire Wire Line
	2325 725  2550 725 
Wire Wire Line
	2075 1075 2325 1075
Wire Wire Line
	2325 1075 2575 1075
Connection ~ 2325 1075
Wire Wire Line
	2325 1075 2325 725 
$Comp
L Device:D_Schottky_Small D5
U 1 1
P 2650 725
F 0 "D5" H 2650 932 50  0000 C CNN
F 1 "SS310" H 2650 841 50  0000 C CNN
F 2 "Diode_SMD:D_2010_5025Metric_Pad1.52x2.65mm_HandSolder" V 2650 725 50  0001 C CNN
F 3 "~" V 2650 725 50  0001 C CNN
	1    2650 725 
	-1   0    0    -1  
$EndComp
Wire Wire Line
	2775 1075 3100 1075
$Comp
L power:+3.3V #PWR07
U 1 1
P 3100 1075
F 0 "#PWR07" H 3100 925 50  0001 C CNN
F 1 "+3.3V" V 3115 1203 50  0000 L CNN
F 2 "" H 3100 1075 50  0001 C CNN
F 3 "" H 3100 1075 50  0001 C CNN
	1    3100 1075
	0    1    1    0   
$EndComp
$Comp
L Device:D_Schottky_Small D6
U 1 1
P 2675 1075
F 0 "D6" H 2675 1282 50  0000 C CNN
F 1 "SS310" H 2675 1191 50  0000 C CNN
F 2 "Diode_SMD:D_2010_5025Metric_Pad1.52x2.65mm_HandSolder" V 2675 1075 50  0001 C CNN
F 3 "~" V 2675 1075 50  0001 C CNN
	1    2675 1075
	-1   0    0    -1  
$EndComp
$Comp
L Connector_Generic:Conn_01x02 J8
U 1 1
P 4475 725
F 0 "J8" H 4555 717 50  0000 L CNN
F 1 "5V" H 4555 626 50  0000 L CNN
F 2 "Connector_JST:JST_XH_B2B-XH-A_1x02_P2.50mm_Vertical" H 4475 725 50  0001 C CNN
F 3 "~" H 4475 725 50  0001 C CNN
	1    4475 725 
	1    0    0    -1  
$EndComp
Wire Wire Line
	4275 725  3900 725 
Wire Wire Line
	3900 725  3900 1350
Connection ~ 3900 1350
Wire Wire Line
	3900 1350 3900 2050
$Comp
L power:GND #PWR021
U 1 1
P 4150 975
F 0 "#PWR021" H 4150 725 50  0001 C CNN
F 1 "GND" H 4155 802 50  0000 C CNN
F 2 "" H 4150 975 50  0001 C CNN
F 3 "" H 4150 975 50  0001 C CNN
	1    4150 975 
	1    0    0    -1  
$EndComp
Wire Wire Line
	4275 825  4150 825 
Wire Wire Line
	4150 825  4150 975 
Wire Wire Line
	6150 1050 4850 1050
Wire Wire Line
	4850 1050 4850 1600
Connection ~ 6150 1050
$EndSCHEMATC
